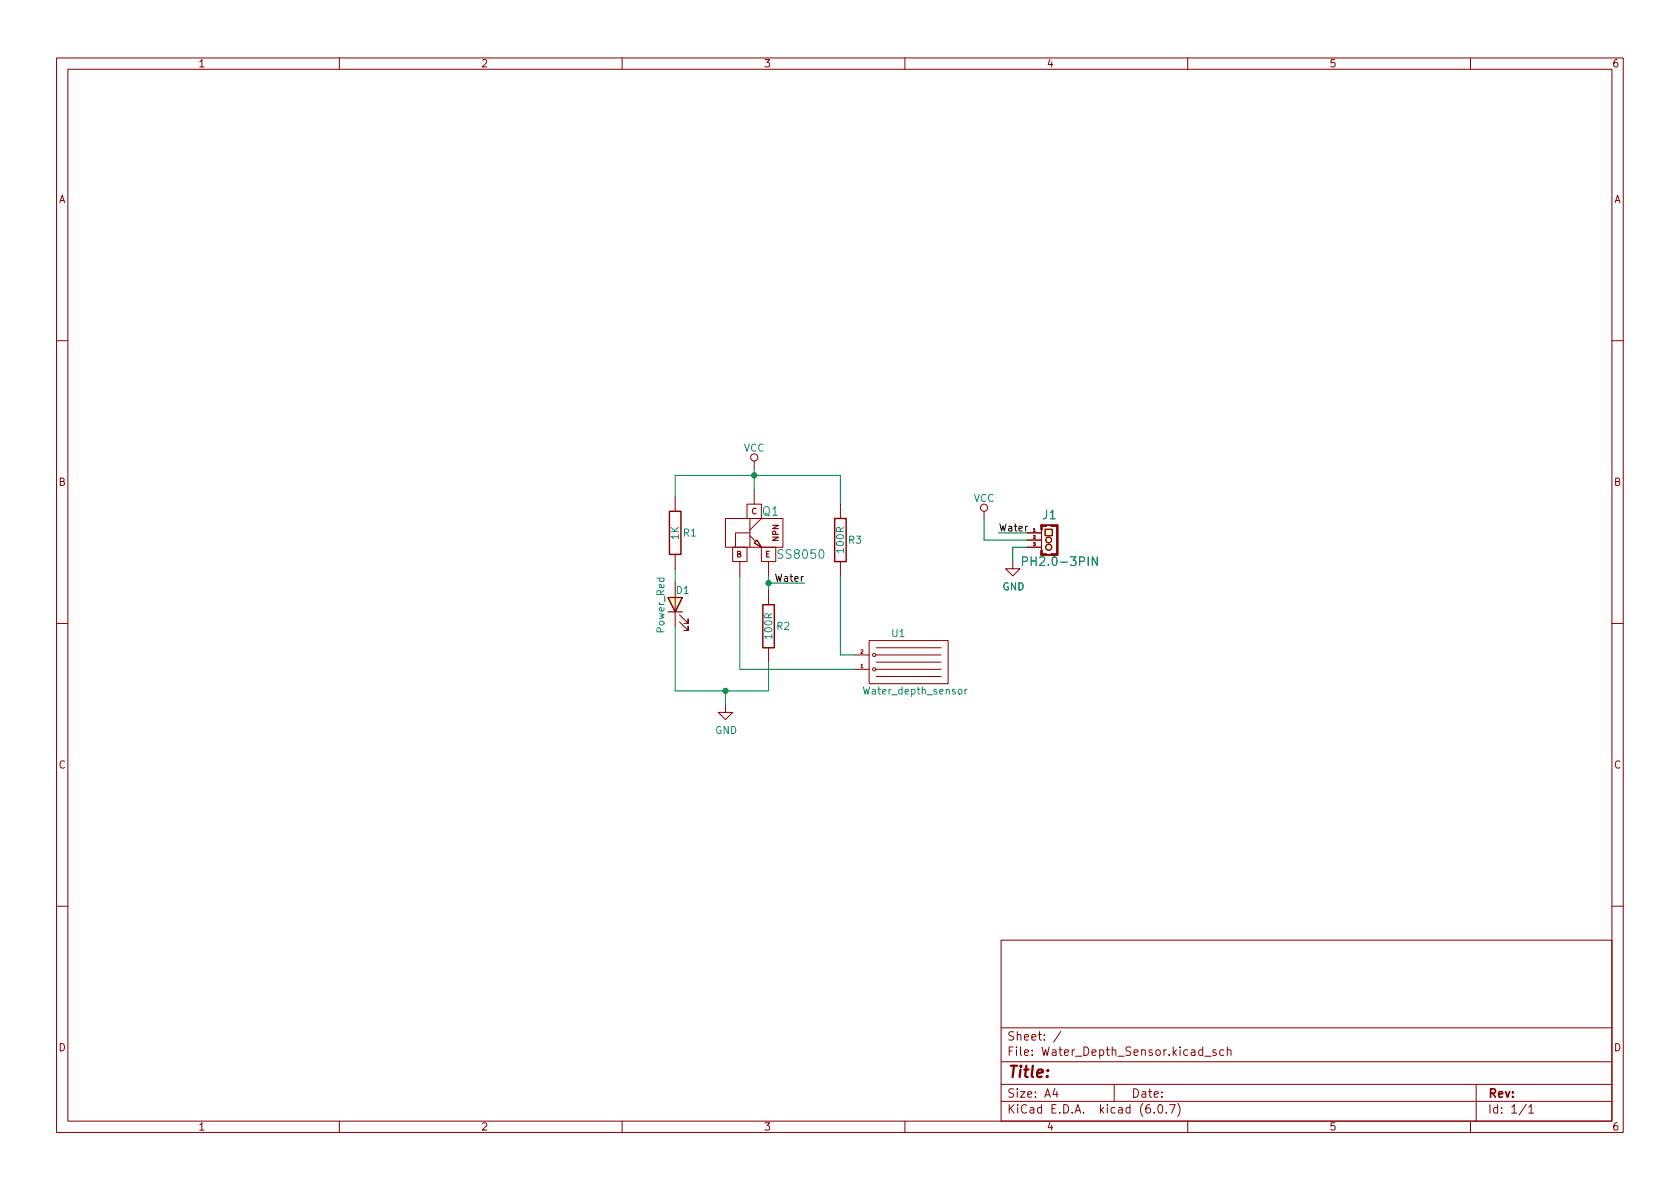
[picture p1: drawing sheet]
<svg xmlns="http://www.w3.org/2000/svg" width="297mm" height="210mm" viewBox="0 0 297 210" stroke-linecap="round" stroke-linejoin="round" font-family="sans-serif">
<g fill="none" stroke="#840000" stroke-width=".18">
<path d="M10 10.2h277v190.1h-277zM12 12.2h273v186.1h-273zM60 10.2v2M110 10.2v2M160 10.2v2M210 10.2v2M260 10.2v2M10 60.2h2M285 60.2h2M119.4 87.9v2.5M119.4 98v2.6M128.3 91.7h10.1v5.1h-10.1z"/>
<path d="M129.5 96.8h2.6v2.5h-2.6zM130.8 99.3v2.5M132.1 89.1h2.5v2.6h-2.5zM132.6 94.2h-2.6v2.6M132.6 91.7v5.1M132.6 94.7l1 1.1M133.3 96l.6-.5 .7 1.3zM133.3 81.5v1.3M133.3 86.6v2.5M134.6 96.8h2.6v2.5h-2.6zM134.6 91.7l-2 2M135.9 99.3v2.5"/>
<path d="M148.6 89.1v2.6M148.6 99.3v2.5M174 90.4v1.3M179.1 99.3v1.3h1.2l-1.2 1.2-1.3-1.2h1.3M181.6 94.2h2.5M181.6 95.5h2.5M181.6 96.8h2.5M184.1 92.8h2.8v5.4h-2.8zM184.1 93.7v3.6M184.8 93.6h1.3v1.1h-1.3zM10 110.2h2M119.4 103.1v7.6"/>
<path d="M120.1 110l1.6 1.5v-.8v.8h-.8M120.1 108.7l1.6 1.5v-.7v.7h-.8M135.9 104.4v2.5M135.9 114.5v2.6M151.1 118.4h2.6M151.1 115.8h2.6M153.7 113.3h13.9v7.6h-13.9zM154.9 119.6h11.5M154.9 118.4h11.5M154.9 117.1h11.5M154.9 115.8h11.5M154.9 114.5h11.5"/>
<path d="M285 110.2h2M128.3 124.7v1.3h1.2l-1.2 1.2-1.3-1.2h1.3M10 160.2h2M177 166.3h108v32h-108zM285 160.2h2M60 198.3v2M110 198.3v2M160 198.3v2M177 194.8h108M177 191.8h108M177 187.8h108M177 181.8h108"/>
<path d="M186.5 192.5l-.4 1h1M186.9 193v1M187.6 182.4l-1.3 1.9M197 191.8v3M204.1 196.7v.1M204.9 195.4l.2-.1a.81 .81 0 0 1 .6 .7 .81 .81 0 0 1-.3 .8h-.2a.81 .81 0 0 1-.6-.6 .81 .81 0 0 1 .3-.8zM206.2 196.7v.1M206.8 195.3h1l-.7 1.5M208.2 195.1a1.72 1.72 0 0 1 0 2.3M210 198.3v2M213 186.8h1.1M215 185.7l-.4-.1-.2 .2 .1 .3 .5 .1v.4h-.6"/>
<path d="M216.4 185.7l-.5-.1-.3 .3v.4l.2 .3h.6M217 185.8l.2-.2 .4 .1v.9M217 185.1v1.5M260 198.3v2M261 191.8v6.5M269.9 195.3l-1.3 1.9M270.3 195.8l.4-.5v1.5M270.3 196.8h.9"/>
<circle cx="133.3" cy="80.9" r=".63"/>
<circle cx="174" cy="89.8" r=".63"/>
<circle cx="185.4" cy="96.8" r=".53"/>
<circle cx="185.4" cy="95.5" r=".51"/>
<circle cx="154.6" cy="118.4" r=".28"/>
<circle cx="154.6" cy="115.8" r=".28"/>
</g>
<g fill="#ffffc2" stroke="#ffffc2" stroke-width=".18">
<path d="M184.8 93.6h1.3v1.1h-1.3z"/>
<path d="M118.1 105.7h2.5l-1.2 2.5z"/>
<path d="M133.3 96l.6-.5 .7 1.3z"/>
<circle cx="185.4" cy="96.8" r=".53"/>
<circle cx="185.4" cy="95.5" r=".51"/>
</g>
<g fill="#840000" stroke="#840000" stroke-width=".18">
<path d="M186.8 92.8h.3v5.4h-.3z"/>
<path d="M185 92.9h.8z"/>
<path d="M185.8 92.8h1.1v.3h-1.1z"/>
<path d="M184 92.8h1v.3h-1z"/>
<path d="M184 97.3h.3v.9h-.3z"/>
<path d="M184 92.8h.3v.9h-.3z"/>
</g>
<path d="M180.8 99.3l.7-.1 .2-.2-.1-.4-.2-.1h-.6v1.5M194 98.5v1.5l-.9-1.5v1.5M170.6 121.9v.8M171 121.9l-.4 .2" fill="none" stroke="#008484" stroke-width=".18"/>
<path d="M118.1 105.7h2.5l-1.2 2.5zM118.1 108.2h2.5" fill="none" stroke="#840000" stroke-width=".2"/>
<path d="M118.4 90.4h2v7.6h-2zM147.6 91.7h2v7.6h-2zM134.9 106.9h2v7.6h-2z" fill="none" stroke="#840000" stroke-width=".25"/>
<path d="M119.4 87.9v-3.8h29.2v5M133.3 82.8v3.8M174 91.7v3.8h7.6M176.5 94.2h5.1M181.6 96.8h-2.5v2.5M119.4 100.6v2.5M119.4 110.7v11.5h16.5v-5.1M130.8 101.8v16.6h20.3M135.9 101.8v2.6M135.9 103.1h6.3M148.6 101.8v14h2.5M128.3 122.2v2.5" fill="none" stroke="#008400" stroke-width=".18"/>
<g fill="#008400" stroke="#008400" stroke-width=".18">
<circle cx="135.9" cy="103.1" r=".46"/>
<circle cx="133.3" cy="84.1" r=".46"/>
<circle cx="128.3" cy="122.2" r=".46"/>
</g>
<text font-size="2.8" fill="#840000" x="178" y="190.6">Title:</text>
<g font-size="2.1" fill="#008484">
<text x="134.8" y="91.2">Q1</text>
<text x="184.4" y="91.8">J1</text>
<text x="137.8" y="98.8">SS8050</text>
<text x="181.7" y="100.1">PH2.0-3PIN</text>
</g>
<g font-size="2.1" fill="#840000">
<text x="178" y="184">Sheet: /</text>
<text x="178" y="186.7">File: Water_Depth_Sensor.kicad_sch</text>
<text x="178" y="196.9">KiCad E.D.A. kicad (6.0.7)</text>
<text x="178" y="194.1">Size: A4</text>
<text x="200" y="194.1">Date:</text>
<text x="263" y="194.1">Rev:</text>
<text x="263" y="196.9">Id: 1/1</text>
</g>
<g font-size="1.8" fill="#840000">
<text x="35" y="11.9">1</text>
<text x="85" y="11.9">2</text>
<text x="135" y="11.9">3</text>
<text x="185" y="11.9">4</text>
<text x="235" y="11.9">5</text>
<text x="285" y="11.9">6</text>
<text x="10.3" y="35.9">A</text>
<text x="285.3" y="35.9">A</text>
<text x="10.3" y="85.9">B</text>
<text x="285.3" y="85.9">B</text>
<text x="10.3" y="135.9">C</text>
<text x="285.3" y="135.9">C</text>
<text x="10.3" y="185.9">D</text>
<text x="285.3" y="185.9">D</text>
<text x="35" y="199.9">1</text>
<text x="85" y="199.9">2</text>
<text x="135" y="199.9">3</text>
<text x="185" y="199.9">4</text>
<text x="235" y="199.9">5</text>
<text x="285" y="199.9">6</text>
</g>
<g font-size="1.8" fill="#008484">
<text x="131.5" y="79.9">VCC</text>
<text x="172.1" y="88.7">VCC</text>
<text x="120" y="95.4" transform="rotate(-90 120 95.4)">1K</text>
<text x="120.8" y="94.9">R1</text>
<text x="149.2" y="97.6" transform="rotate(-90 149.2 97.6)">100R</text>
<text x="150" y="96.1">R3</text>
<text x="119.6" y="105">D1</text>
<text x="177.2" y="104.4">GND</text>
<text x="117.5" y="111.8" transform="rotate(-90 117.5 111.8)">Power_Red</text>
<text x="136.5" y="112.8" transform="rotate(-90 136.5 112.8)">100R</text>
<text x="137.3" y="111.4">R2</text>
<text x="157.7" y="112.6">U1</text>
<text x="153" y="122.8">Water_depth_sensor</text>
<text x="126.4" y="129.8">GND</text>
</g>
<g font-size="1.8">
<text x="176.5" y="94">Water</text>
<text x="137.3" y="102.9">Water</text>
</g>
<g font-size="1.4" fill="#840000">
<text x="132.8" y="90.9">C</text>
<text x="137.7" y="95.7" transform="rotate(-90 137.7 95.7)">NPN</text>
<text x="130.2" y="98.5">B</text>
<text x="135.3" y="98.5">E</text>
</g>
<g font-size=".9" fill="#840000">
<text x="152.2" y="118.1">1</text>
<text x="152.2" y="115.6">2</text>
</g>
<g font-size=".7" fill="#840000">
<text x="182.7" y="94">1</text>
<text x="182.7" y="95.2">2</text>
<text x="182.7" y="96.5">3</text>
</g>
</svg>
